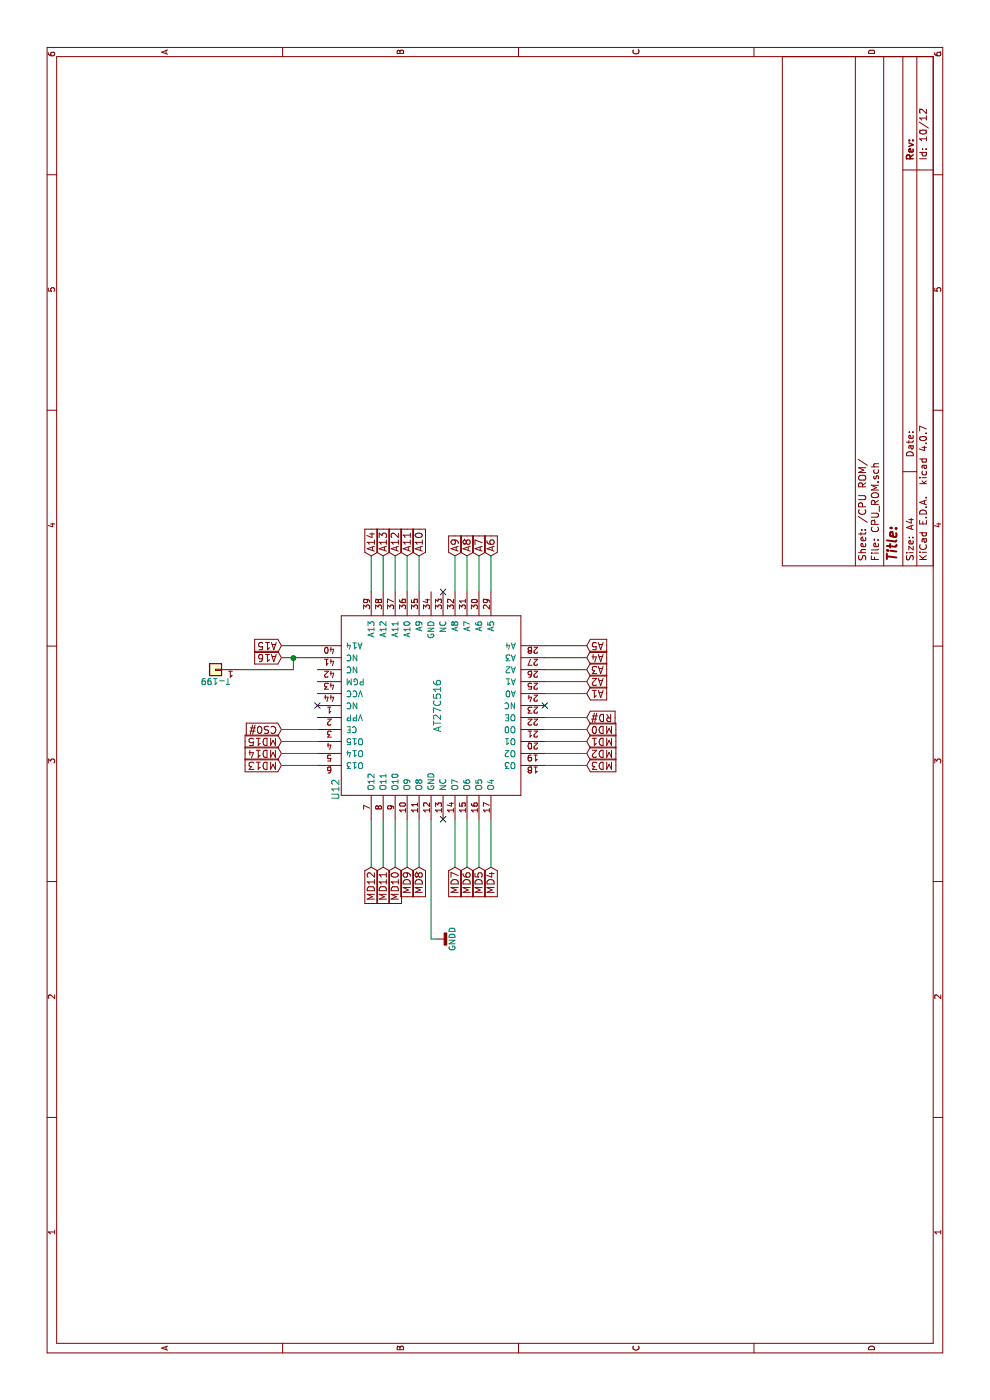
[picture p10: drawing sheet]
EESchema Schematic File Version 2
LIBS:power
LIBS:device
LIBS:transistors
LIBS:conn
LIBS:linear
LIBS:regul
LIBS:74xx
LIBS:cmos4000
LIBS:adc-dac
LIBS:memory
LIBS:xilinx
LIBS:microcontrollers
LIBS:dsp
LIBS:microchip
LIBS:analog_switches
LIBS:motorola
LIBS:texas
LIBS:intel
LIBS:audio
LIBS:interface
LIBS:digital-audio
LIBS:philips
LIBS:display
LIBS:cypress
LIBS:siliconi
LIBS:opto
LIBS:atmel
LIBS:contrib
LIBS:valves
LIBS:HDDChipset
LIBS:WD21000_top-cache
EELAYER 25 0
EELAYER END
$Descr A4 11693 8268
encoding utf-8
Sheet 12 12
Title ""
Date ""
Rev ""
Comp ""
Comment1 ""
Comment2 ""
Comment3 ""
Comment4 ""
$EndDescr
$Comp
L AT27C516 U12
U 1 1
P 5800 3600
F 0 "U12" H 5100 4400 60  0000 C CNN
F 1 "AT27C516" H 5800 3550 60  0000 C CNN
F 2 "" H 6050 3600 60  0000 C CNN
F 3 "" H 6050 3600 60  0000 C CNN
	1    5800 3600
	1    0    0    -1  
$EndComp
Text GLabel 5900 4900 3    60   Input ~ 0
A1
Wire Wire Line
	5900 4900 5900 4550
Text GLabel 6000 4900 3    60   Input ~ 0
A2
Wire Wire Line
	6000 4550 6000 4900
Text GLabel 6100 4900 3    60   Input ~ 0
A3
Text GLabel 6200 4900 3    60   Input ~ 0
A4
Text GLabel 6300 4900 3    60   Input ~ 0
A5
Text GLabel 7050 4100 2    60   Input ~ 0
A6
Text GLabel 7050 4000 2    60   Input ~ 0
A7
Text GLabel 7050 3900 2    60   Input ~ 0
A8
Text GLabel 7050 3800 2    60   Input ~ 0
A9
Text GLabel 7050 3500 2    60   Input ~ 0
A10
Text GLabel 7050 3400 2    60   Input ~ 0
A11
Text GLabel 7050 3300 2    60   Input ~ 0
A12
Text GLabel 7050 3200 2    60   Input ~ 0
A13
Text GLabel 7050 3100 2    60   Input ~ 0
A14
Wire Wire Line
	6750 4100 7050 4100
Wire Wire Line
	7050 4000 6750 4000
Wire Wire Line
	6750 3900 7050 3900
Wire Wire Line
	7050 3800 6750 3800
Wire Wire Line
	6750 3500 7050 3500
Wire Wire Line
	7050 3400 6750 3400
Wire Wire Line
	6750 3300 7050 3300
Wire Wire Line
	7050 3200 6750 3200
Wire Wire Line
	6750 3100 7050 3100
Wire Wire Line
	6300 4550 6300 4900
Wire Wire Line
	6200 4900 6200 4550
Wire Wire Line
	6100 4550 6100 4900
Text GLabel 5700 4900 3    60   Input ~ 0
RD#
Wire Wire Line
	5700 4900 5700 4550
Text GLabel 5600 4900 3    60   Input ~ 0
MD0
Text GLabel 5500 4900 3    60   Input ~ 0
MD1
Text GLabel 5400 4900 3    60   Input ~ 0
MD2
Text GLabel 5300 4900 3    60   Input ~ 0
MD3
Text GLabel 4450 4100 0    60   Input ~ 0
MD4
Text GLabel 4450 4000 0    60   Input ~ 0
MD5
Text GLabel 4450 3900 0    60   Input ~ 0
MD6
Text GLabel 4450 3800 0    60   Input ~ 0
MD7
Wire Wire Line
	5600 4900 5600 4550
Wire Wire Line
	5500 4550 5500 4900
Wire Wire Line
	5400 4900 5400 4550
Wire Wire Line
	5300 4550 5300 4900
Wire Wire Line
	4450 4100 4850 4100
Wire Wire Line
	4850 4000 4450 4000
Wire Wire Line
	4450 3900 4850 3900
Wire Wire Line
	4850 3800 4450 3800
Text GLabel 5600 2350 1    60   Input ~ 0
CS0#
Wire Wire Line
	5600 2350 5600 2650
Text GLabel 4450 3500 0    60   Input ~ 0
MD8
Wire Wire Line
	4850 3500 4450 3500
$Comp
L GNDD #PWR?
U 1 1
P 3850 3650
F 0 "#PWR?" H 3850 3400 50  0001 C CNN
F 1 "GNDD" H 3850 3525 50  0000 C CNN
F 2 "" H 3850 3650 50  0001 C CNN
F 3 "" H 3850 3650 50  0001 C CNN
	1    3850 3650
	1    0    0    -1  
$EndComp
Wire Wire Line
	4850 3600 3850 3600
Wire Wire Line
	3850 3600 3850 3650
NoConn ~ 4850 3700
NoConn ~ 6750 3700
NoConn ~ 5800 4550
NoConn ~ 5800 2650
Text GLabel 4450 3400 0    60   Input ~ 0
MD9
Text GLabel 4450 3300 0    60   Input ~ 0
MD10
Text GLabel 4450 3200 0    60   Input ~ 0
MD11
Text GLabel 4450 3100 0    60   Input ~ 0
MD12
Text GLabel 5300 2350 1    60   Input ~ 0
MD13
Text GLabel 5400 2350 1    60   Input ~ 0
MD14
Text GLabel 5500 2350 1    60   Input ~ 0
MD15
Wire Wire Line
	5500 2650 5500 2350
Wire Wire Line
	5400 2650 5400 2350
Wire Wire Line
	5300 2350 5300 2650
Wire Wire Line
	4450 3100 4850 3100
Wire Wire Line
	4850 3200 4450 3200
Wire Wire Line
	4450 3300 4850 3300
Wire Wire Line
	4850 3400 4450 3400
$EndSCHEMATC
